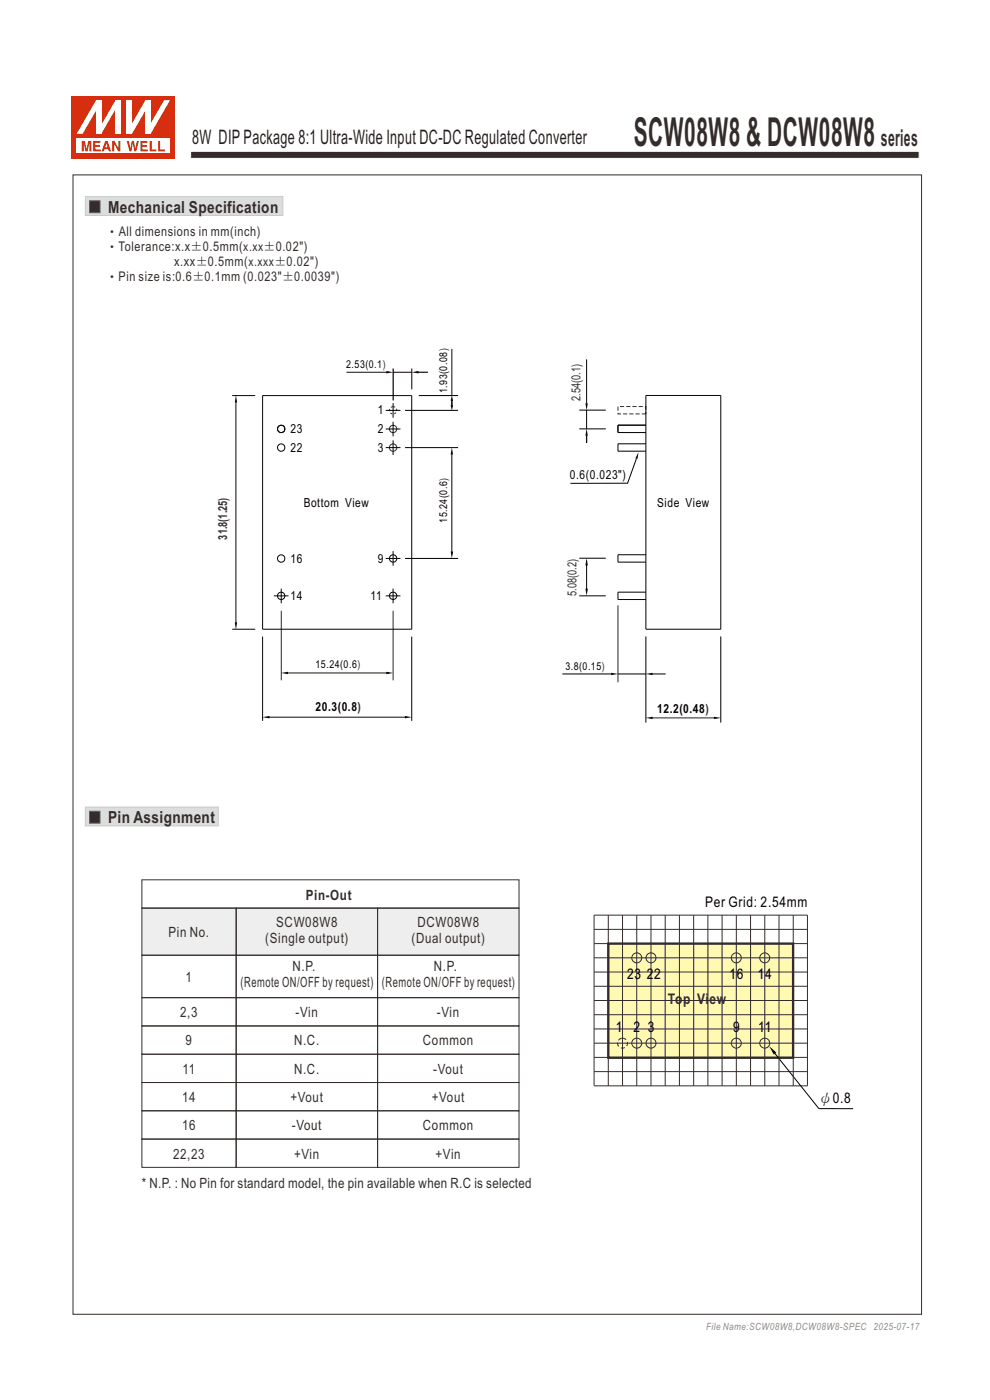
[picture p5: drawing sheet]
<svg xmlns="http://www.w3.org/2000/svg" width="210mm" height="297mm" viewBox="0 0 210 297" stroke-linecap="round" stroke-linejoin="round" font-family="sans-serif">
<path d="M40.4 32.1h154.6v1.5h-154.6z" fill-rule="evenodd" fill="#332c2b" stroke="#fefefe" stroke-width=".21"/>
<path d="M18.1 171.2h28.2v4h-28.2z" fill-rule="evenodd" fill="#dcdddd" stroke="#c9caca" stroke-width=".21"/>
<path d="M19 172.1h2.2v2.5h-2.2z" fill-rule="evenodd" fill="#332c2b" stroke="#5f5d5d" stroke-width=".21"/>
<path d="M15.2 20.4h22v13.2h-22z" fill-rule="evenodd" fill="#d62e0f"/>
<path d="M16.3 29.4h19.8v3.1h-19.8z" fill-rule="evenodd" fill="#fefefe"/>
<g fill="#d62e0f">
<path d="M26.9 29.9h.4l.4 1.6 .3-1.6h.4l.3 1.6 .3-1.6h.5l-.6 2.2h-.4l-.3-1.7-.3 1.7h-.4z" fill-rule="evenodd"/>
<path d="M29.8 29.9h1.5v.4h-1.1v.5h1v.3h-1v.6h1.1v.4h-1.5z" fill-rule="evenodd"/>
<path d="M31.7 29.9h.5v1.8h1v.4h-1.5z" fill-rule="evenodd"/>
<path d="M33.5 29.9h.5v1.8h1v.4h-1.5z" fill-rule="evenodd"/>
<path d="M17.3 29.9h.7l.4 1.7 .3-1.7h.7v2.2h-.4v-1.8l-.4 1.8h-.5l-.4-1.8v1.8h-.4z" fill-rule="evenodd"/>
<path d="M19.8 29.9h1.5v.4h-1.1v.5h1v.3h-1v.6h1.2v.4h-1.6z" fill-rule="evenodd"/>
<path d="M22.6 30.4l.2 .9h-.5zM22.3 29.9l-.7 2.2h.4l.2-.4h.7l.2 .4h.5l-.8-2.2z" fill-rule="evenodd"/>
<path d="M23.8 29.9h.5l.8 1.5v-1.5h.4v2.2h-.4l-.9-1.6v1.6h-.4z" fill-rule="evenodd"/>
</g>
<g fill="#fff">
<path d="M24.5 21.3h1.1v7.1h-1.1z" fill-rule="evenodd"/>
<path d="M24.5 21.3h1.1l-4.1 7.1h-1.1z" fill-rule="evenodd"/>
<path d="M20.4 21.3h1.1v7.1h-1.1z" fill-rule="evenodd"/>
<path d="M20.4 21.3h1.1v.3l-4 6.8h-1.2z" fill-rule="evenodd"/>
<path d="M30.8 21.3h1.1v7.1h-1.1z" fill-rule="evenodd"/>
<path d="M34.8 21.3h1.3l-4.2 7.1h-1v-.3z" fill-rule="evenodd"/>
<path d="M26.9 21.3h1.1v7.1h-1.1z" fill-rule="evenodd"/>
<path d="M30.8 21.3h1.1v.2l-3.9 6.9h-1.1v-.3z" fill-rule="evenodd"/>
</g>
<path d="M129 200.2h39.2v24.2h-39.2z" fill-rule="evenodd" fill="#fff9b1" stroke="#332c2b" stroke-width=".5"/>
<g fill="none" stroke="#332c2b" stroke-width=".21">
<path d="M126 194.1h45.3v36.3h-45.3zM126 197.2h45.3M129 194.1v36.3M132.1 194.1v36.3M135.1 194.1v36.3M138.1 194.1v36.3M141.1 194.1v36.3M144.1 194.1v36.3M147.1 194.1v36.3M150.2 194.1v36.3M153.2 194.1v36.3M156.2 194.1v36.3"/>
<path d="M159.2 194.1v36.3M162.2 194.1v36.3M165.2 194.1v36.3M168.3 194.1v36.3M126 218.3h45.3M126 215.3h45.3M126 212.2h45.3M126 209.2h45.3M126 206.2h45.3M126 203.2h45.3M126 200.2h45.3M126 227.3h45.3"/>
<path d="M126 224.3h45.3M126 221.3h45.3"/>
<circle cx="135.1" cy="203.2" r="1.06"/>
<circle cx="138.1" cy="203.2" r="1.06"/>
<circle cx="156.2" cy="203.2" r="1.06"/>
<circle cx="162.2" cy="203.2" r="1.06"/>
<circle cx="135.1" cy="221.3" r="1.06"/>
<circle cx="138.1" cy="221.3" r="1.06"/>
<circle cx="156.2" cy="221.3" r="1.06"/>
<circle cx="162.2" cy="221.3" r="1.06"/>
</g>
<path d="M164.2 223.3l9.5 11.9h7.3" fill="none" stroke="#000" stroke-width=".21"/>
<path d="M163.2 221.9l1.5 1.4-.6 .4z" fill="#000"/>
<path d="M30.1 192.6h80v10h-80z" fill-rule="evenodd" fill="#eeeeef"/>
<g fill="none" stroke="#332c2b" stroke-width=".21">
<path d="M30.1 186.6h80v6h-80zM30.1 192.6h20v10h-20zM50.1 192.6h30v10h-30zM80.1 192.6h30v10h-30zM30.1 211.6h20v6h-20zM30.1 202.6h20v9h-20zM30.1 217.6h20v6h-20zM50.1 202.6h30v9h-30zM50.1 211.6h30v6h-30zM50.1 217.6h30v6h-30zM80.1 202.6h30v9h-30zM80.1 211.6h30v6h-30z"/>
<path d="M80.1 217.6h30v6h-30zM30.1 223.6h20v6h-20zM30.1 229.6h20v6h-20zM30.1 235.6h20v6h-20zM50.1 223.6h30v6h-30zM50.1 229.6h30v6h-30zM50.1 235.6h30v6h-30zM80.1 223.6h30v6h-30zM80.1 229.6h30v6h-30zM80.1 235.6h30v6h-30zM30.1 241.6h20v6h-20zM50.1 241.6h30v6h-30z"/>
<path d="M80.1 241.6h30v6h-30z"/>
<circle cx="83.4" cy="91" r=".78"/>
<circle cx="83.4" cy="95" r=".78"/>
</g>
<circle cx="83.4" cy="87.1" r=".78" fill="none" stroke="#332c2b" stroke-width=".21" stroke-dasharray=".4 .4" stroke-linecap="butt"/>
<path d="M131.1 86.2h5.9v1.6h-5.9z" fill="none" stroke="#332c2b" stroke-width=".21" stroke-dasharray=".9 .4" stroke-linecap="butt"/>
<circle cx="132" cy="221.3" r="1.06" fill="none" stroke="#332c2b" stroke-width=".21" stroke-dasharray=".9 .5" stroke-linecap="butt"/>
<path d="M18.1 41.7h41.9v4h-41.9z" fill-rule="evenodd" fill="#dcdddd" stroke="#c9caca" stroke-width=".21"/>
<path d="M19 42.6h2.2v2.5h-2.2z" fill-rule="evenodd" fill="#332c2b" stroke="#5f5d5d" stroke-width=".21"/>
<g fill="none" stroke="#000" stroke-width=".21">
<path d="M73.5 79h9.1M83.4 79h3.9M83.4 78.2v6.8M87.3 78.2v4.4M88.2 79h2.6M95.8 74v9.9M124.4 76.2v9.4M49.3 83.9h4.8M50 85.2v47M55.7 83.9h31.6v49.6h-31.6zM81.8 95h3.1M81.8 91h3.1"/>
<path d="M81.8 87.1h3.1M83.4 85.5v3.1M83.4 89.5v3.1M83.4 93.4v3.1M85.9 95h11.3M85.9 87.1h11.3M88.8 83.9h8.4M95.8 84.8v1.5M95.8 96.3v21.3M122.9 91h5.6M122.9 87h5.6M124.4 87v4"/>
<path d="M124.4 92.4v1.6M135 97.3l-1.9 5.2h-12.1M137 83.9h15.9v49.6h-15.9zM137 90.2h-5.9v1.6h5.9M137 94.2h-5.9v1.5h5.9M81.8 118.5h3.1M83.4 116.9v3.1M85.9 118.5h11.3M122.9 118.4h5.6M124.4 118.9v6.8M137 117.7h-5.9v1.6h5.9M49.3 133.5h4.8"/>
<path d="M55.7 135v17.9M58.1 126.4h3.1M59.7 124.9v3.1M59.7 129.6v14.7M81.8 126.4h3.1M83.4 124.9v3.1M83.4 129.6v14.7M87.3 135v17.9M122.9 126.4h5.6M131.1 128.4v16.4M137 135v18.3M137 125.6h-5.9v1.6h5.9"/>
<path d="M152.9 135v18.3M57 152.1h29.1M60.9 142.8h21.7M119.3 143h10.4M131.1 143h5.9M138.3 152.3h13.4M138.4 143h2.8"/>
<circle cx="59.6" cy="94.9" r=".78"/>
<circle cx="59.6" cy="91" r=".78"/>
<circle cx="59.6" cy="118.5" r=".78"/>
<circle cx="83.4" cy="118.5" r=".78"/>
<circle cx="59.6" cy="126.4" r=".78"/>
<circle cx="83.4" cy="126.4" r=".78"/>
</g>
<g fill="#000">
<path d="M82 78.7l1.4 .3-1.4 .2zM87.3 79l1.5-.3v.5zM50 83.9l.3 1.5h-.5zM95.8 94.9l.3 1.5h-.5zM95.8 83.9l.3 1.1h-.5zM95.6 86h.5l-.3 1.1zM124.4 90.9l.3 1.5h-.5zM124.2 85.6h.5l-.3 1.5zM135.4 96l-.2 1.4-.4-.2zM95.6 117h.5l-.3 1.5zM124.4 118.4l.3 1.5h-.5zM49.8 132h.5l-.3 1.5z"/>
<path d="M124.2 124.9h.5l-.3 1.5zM55.7 152.1l1.5-.2v.5zM59.6 142.8l1.5-.3v.5zM81.9 142.5l1.5 .3-1.5 .2zM85.9 151.9l1.5 .2-1.5 .3zM129.6 142.7l1.5 .3-1.5 .2zM137 152.3l1.4-.2v.5zM137 143l1.4-.3v.5zM151.4 152.1l1.5 .2-1.5 .3z"/>
</g>
<path d="M15.5 37.1h180v241.7h-180z" fill="none" stroke="#332c2b" stroke-width=".21"/>
<text font-size="8.5" fill="#332c2b" x="134.4" y="31">SCW08W8 &amp; DCW08W8</text>
<text font-size="4.9" fill="#332c2b" x="186.9" y="31">series</text>
<text font-size="4.2" fill="#231f20" x="40.8" y="30.6">8W DIPPackage 8:1 Ultra-Wide Input DC-DC Regulated Converter</text>
<g font-size="3.5" fill="#332c2b">
<text x="22.9" y="45.1">Mechanical Specification</text>
<text x="22.9" y="174.6">Pin Assignment</text>
</g>
<g font-size="3.1">
<text x="149.6" y="192.5">Per Grid: 2.54mm</text>
<text x="133" y="207.8">23</text>
<text x="137.2" y="207.8">2</text>
<text x="138.8" y="207.8">2</text>
<text x="154.7" y="207.8">1</text>
<text x="156.3" y="207.8">6</text>
<text x="160.7" y="207.8">1</text>
<text x="162.3" y="207.8">4</text>
<text x="130.6" y="219">1</text>
<text x="134.4" y="219">2</text>
<text x="137.4" y="219">3</text>
<text x="155.5" y="219">9</text>
<text x="160.8" y="219">11</text>
<text x="173.6" y="234">ψ0.8</text>
</g>
<g font-size="3.1" fill="#332c2b">
<text x="141.7" y="213.1">To</text>
<text x="144.9" y="213.1">p Vi</text>
<text x="150.5" y="213.1">ew</text>
</g>
<g font-size="3" fill="#332c2b">
<text x="64.9" y="190.9">Pin-Out</text>
<text x="58.6" y="196.7">SCW08W8</text>
<text x="88.5" y="196.7">DCW08W8</text>
<text x="35.7" y="198.8">Pin No.</text>
<text x="56.3" y="200.1">(Single output)</text>
<text x="87.3" y="200.1">(Dual output)</text>
<text x="39.4" y="208.3">1</text>
<text x="51" y="209.4">(Remote ON/OFF by request)</text>
<text x="62.1" y="206">N.P.</text>
<text x="81" y="209.4">(Remote ON/OFF by request)</text>
<text x="92.1" y="206">N.P.</text>
<text x="38.2" y="215.8">2,3</text>
<text x="62.7" y="215.8">-Vin</text>
<text x="92.7" y="215.8">-Vin</text>
<text x="39.4" y="221.8">9</text>
<text x="62.4" y="221.8">N.C.</text>
<text x="89.7" y="221.8">Common</text>
<text x="38.7" y="227.8">11</text>
<text x="62.4" y="227.8">N.C.</text>
<text x="91.9" y="227.8">-Vout</text>
<text x="38.6" y="233.8">14</text>
<text x="61.6" y="233.8">+Vout</text>
<text x="91.6" y="233.8">+Vout</text>
<text x="38.6" y="239.8">16</text>
<text x="61.9" y="239.8">-Vout</text>
<text x="89.7" y="239.8">Common</text>
<text x="36.7" y="245.8">22,23</text>
<text x="62.4" y="245.8">+Vin</text>
<text x="92.4" y="245.8">+Vin</text>
<text x="30.1" y="252">* N.P. : No Pin for standard model, the pin available when R.C is selected</text>
</g>
<g font-size="2.8" fill="#332c2b">
<text x="22.3" y="53.3">‧Tolerance:x.x±0.5mm(x.xx±0.02&quot;)</text>
<text x="22.4" y="50.1">‧All dimensions in mm(inch)</text>
<text x="22.3" y="59.7">‧Pin size is:0.6±0.1mm (0.023&quot;±0.0039&quot;)</text>
<text x="36.9" y="56.5">x.xx±0.5mm(x.xxx±0.02&quot;)</text>
</g>
<g font-size="2.6">
<text x="80.1" y="87.9">1</text>
<text x="61.6" y="91.8">23</text>
<text x="61.6" y="95.8">22</text>
<text x="80.1" y="91.8">2</text>
<text x="80.1" y="95.8">3</text>
<text x="120.9" y="101.5">0.6(0.023&quot;)</text>
<text x="64.4" y="107.5">Bottom View</text>
<text x="139.4" y="107.5">Side View</text>
<text x="61.6" y="119.4">16</text>
<text x="80.1" y="119.4">9</text>
<text x="61.6" y="127.3">14</text>
<text x="78.6" y="127.3">11</text>
<text x="66.9" y="150.8">20.3(0.8)</text>
<text x="139.4" y="151.2">12.2(0.48)</text>
</g>
<g font-size="2.6" fill="#332c2b">
<text x="123.2" y="85.1" transform="rotate(-90 123.2 85.1)">2.54(0.1)</text>
<text x="48.2" y="114.5" transform="rotate(-90 48.2 114.5)">31.8(1.25)</text>
<text x="122.3" y="126.4" transform="rotate(-90 122.3 126.4)">5.08(0.2)</text>
</g>
<g font-size="2.3">
<text x="73.4" y="78.1">2.53(0.1)</text>
<text x="94.9" y="83.4" transform="rotate(-90 94.9 83.4)">1.93(0.08)</text>
<text x="94.9" y="110.9" transform="rotate(-90 94.9 110.9)">15.24(0.6)</text>
<text x="66.9" y="141.8">15.24(0.6)</text>
<text x="119.9" y="142.1">3.8(0.15)</text>
</g>
<text font-size="2.1" fill="#8b8b8c" x="149.8" y="282.1">File Name:SCW08W8,DCW08W8-SPEC 2025-07-17</text>
</svg>
